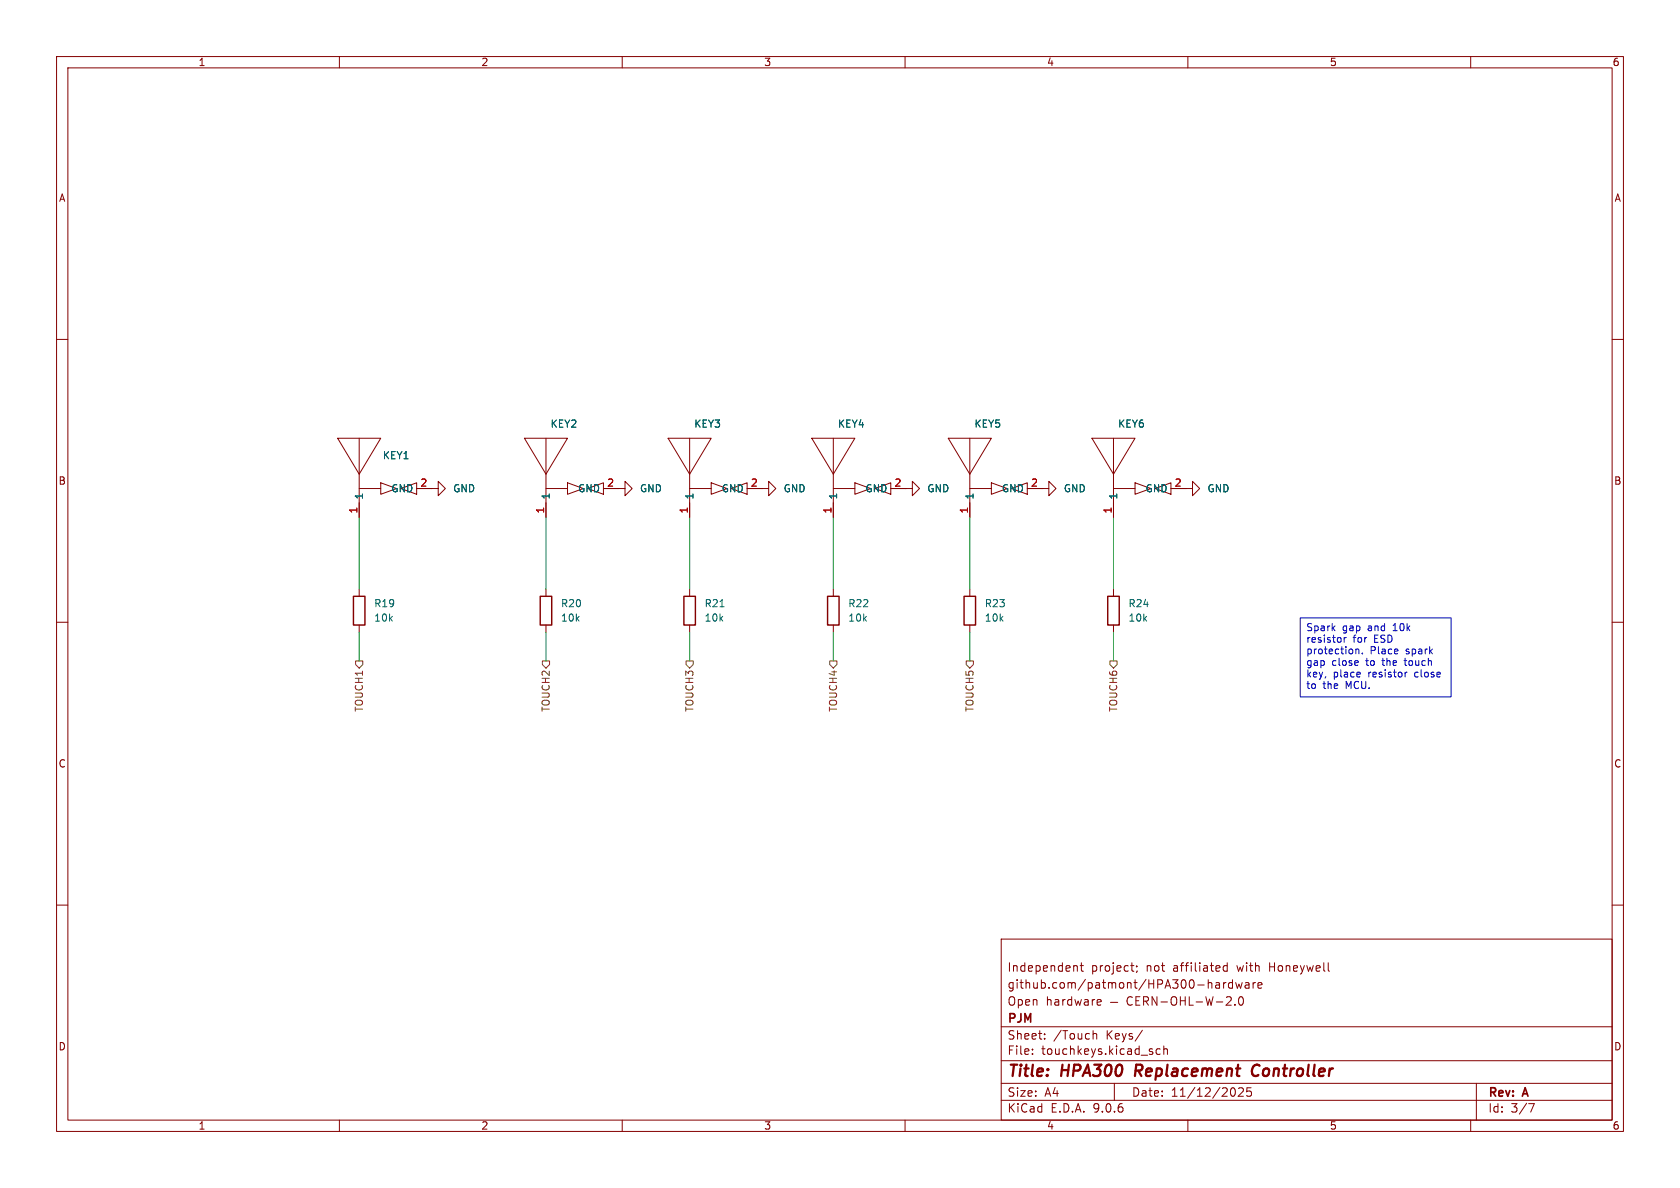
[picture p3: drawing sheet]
(kicad_sch
 (version 20250114)
 (generator "eeschema")
 (generator_version "9.0")
 (paper "A4")
 (title_block
  (title "HPA300 Replacement Controller")
  (date "11/12/2025")
  (rev "A")
  (company "PJM")
  (comment 1 "Open hardware — CERN-OHL-W-2.0")
  (comment 2 "github.com/patmont/HPA300-hardware")
  (comment 3 "Independent project; not affiliated with Honeywell"))
 (lib_symbols
  (symbol "0_switch:HPA300_TOUCH_KEY" (exclude_from_sim no) (in_bom yes) (on_board yes)
   (property "Reference" "KEY" (at -6.858 8.128 0) (effects (font (size 1.27 1.27))))
   (property "Value" "" (at 0 0 0) (effects (font (size 1.27 1.27)) (hide yes)))
   (property "Footprint" "" (at 0 0 0) (effects (font (size 1.27 1.27)) (hide yes)))
   (property "Datasheet" "" (at 0 0 0) (effects (font (size 1.27 1.27)) (hide yes)))
   (property "Description" "" (at 0 0 0) (effects (font (size 1.27 1.27)) (hide yes)))
   (symbol "HPA300_TOUCH_KEY_0_1"
    (polyline (pts (xy -3.81 6.35) (xy 3.81 6.35) (xy 0 0) (xy -3.81 6.35)) (stroke (width 0) (type default)) (fill (type none)))
    (polyline (pts (xy 0 0) (xy 0 6.35)) (stroke (width 0) (type default)) (fill (type none)))
    (polyline (pts (xy 0 -5.08) (xy 0 0)) (stroke (width 0) (type default)) (fill (type none)))
    (polyline (pts (xy 3.81 -1.524) (xy 6.604 -2.54) (xy 3.81 -3.556) (xy 3.81 -1.524)) (stroke (width 0) (type default)) (fill (type none)))
    (polyline (pts (xy 3.81 -2.54) (xy 0 -2.54)) (stroke (width 0) (type default)) (fill (type none)))
    (polyline (pts (xy 10.16 -3.556) (xy 7.366 -2.54) (xy 10.16 -1.524) (xy 10.16 -3.556)) (stroke (width 0) (type default)) (fill (type none))))
   (symbol "HPA300_TOUCH_KEY_1_1"
    (pin output line (at 0 -7.62 90) (length 2.54) (name "1" (effects (font (size 1.27 1.27)))) (number "1" (effects (font (size 1.27 1.27)))))
    (pin passive line (at 12.7 -2.54 180) (length 2.54) (name "GND" (effects (font (size 1.27 1.27)))) (number "2" (effects (font (size 1.27 1.27))))))
   (embedded_fonts no))
  (symbol "Device:R"
   (pin_numbers (hide yes))
   (pin_names
    (offset 0)) (exclude_from_sim no) (in_bom yes) (on_board yes)
   (property "Reference" "R" (at 2.032 0 90) (effects (font (size 1.27 1.27))))
   (property "Value" "R" (at 0 0 90) (effects (font (size 1.27 1.27))))
   (property "Footprint" "" (at -1.778 0 90) (effects (font (size 1.27 1.27)) (hide yes)))
   (property "Datasheet" "~" (at 0 0 0) (effects (font (size 1.27 1.27)) (hide yes)))
   (property "Description" "Resistor" (at 0 0 0) (effects (font (size 1.27 1.27)) (hide yes)))
   (symbol "R_0_1"
    (rectangle (start -1.016 -2.54) (end 1.016 2.54) (stroke (width 0.254) (type default)) (fill (type none))))
   (symbol "R_1_1"
    (pin passive line (at 0 3.81 270) (length 1.27) (name "~" (effects (font (size 1.27 1.27)))) (number "1" (effects (font (size 1.27 1.27)))))
    (pin passive line (at 0 -3.81 90) (length 1.27) (name "~" (effects (font (size 1.27 1.27)))) (number "2" (effects (font (size 1.27 1.27))))))
   (embedded_fonts no))
  (symbol "power:GND"
   (power)
   (pin_numbers (hide yes))
   (pin_names
    (offset 0) (hide yes)) (exclude_from_sim no) (in_bom yes) (on_board yes)
   (property "Reference" "#PWR" (at 0 -6.35 0) (effects (font (size 1.27 1.27)) (hide yes)))
   (property "Value" "GND" (at 0 -3.81 0) (effects (font (size 1.27 1.27))))
   (property "Footprint" "" (at 0 0 0) (effects (font (size 1.27 1.27)) (hide yes)))
   (property "Datasheet" "" (at 0 0 0) (effects (font (size 1.27 1.27)) (hide yes)))
   (property "Description" "Power symbol creates a global label with name \"GND\" , ground" (at 0 0 0) (effects (font (size 1.27 1.27)) (hide yes)))
   (symbol "GND_0_1"
    (polyline (pts (xy 0 0) (xy 0 -1.27) (xy 1.27 -1.27) (xy 0 -2.54) (xy -1.27 -1.27) (xy 0 -1.27)) (stroke (width 0) (type default)) (fill (type none))))
   (symbol "GND_1_1"
    (pin power_in line (at 0 0 270) (length 0) (name "~" (effects (font (size 1.27 1.27)))) (number "1" (effects (font (size 1.27 1.27))))))
   (embedded_fonts no)))
 (text_box "Spark gap and 10k resistor for ESD protection. Place spark gap close to the touch key, place resistor close to the MCU."
  (exclude_from_sim no)
  (at 229.87 109.22 0)
  (size 26.67 13.97)
  (margins 0.9525 0.9525 0.9525 0.9525)
  (stroke (width 0) (type solid))
  (fill (type none))
  (effects (font (size 1.27 1.27)) (justify left top)))
 (wire
  (pts (xy 96.52 91.44) (xy 96.52 104.14))
  (stroke (width 0) (type default)))
 (wire
  (pts (xy 121.92 91.44) (xy 121.92 104.14))
  (stroke (width 0) (type default)))
 (wire
  (pts (xy 147.32 91.44) (xy 147.32 104.14))
  (stroke (width 0) (type default)))
 (wire
  (pts (xy 121.92 111.76) (xy 121.92 116.84))
  (stroke (width 0) (type default)))
 (wire
  (pts (xy 63.5 111.76) (xy 63.5 116.84))
  (stroke (width 0) (type default)))
 (wire
  (pts (xy 96.52 111.76) (xy 96.52 116.84))
  (stroke (width 0) (type default)))
 (wire
  (pts (xy 196.85 91.44) (xy 196.85 104.14))
  (stroke (width 0) (type default)))
 (wire
  (pts (xy 171.45 91.44) (xy 171.45 104.14))
  (stroke (width 0) (type default)))
 (wire
  (pts (xy 196.85 111.76) (xy 196.85 116.84))
  (stroke (width 0) (type default)))
 (wire
  (pts (xy 147.32 111.76) (xy 147.32 116.84))
  (stroke (width 0) (type default)))
 (wire
  (pts (xy 63.5 91.44) (xy 63.5 104.14))
  (stroke (width 0) (type default)))
 (wire
  (pts (xy 171.45 111.76) (xy 171.45 116.84))
  (stroke (width 0) (type default)))
 (hierarchical_label "TOUCH5"
  (shape output)
  (at 171.45 116.84 270)
  (effects (font (size 1.27 1.27)) (justify right)))
 (hierarchical_label "TOUCH1"
  (shape output)
  (at 63.5 116.84 270)
  (effects (font (size 1.27 1.27)) (justify right)))
 (hierarchical_label "TOUCH6"
  (shape output)
  (at 196.85 116.84 270)
  (effects (font (size 1.27 1.27)) (justify right)))
 (hierarchical_label "TOUCH2"
  (shape output)
  (at 96.52 116.84 270)
  (effects (font (size 1.27 1.27)) (justify right)))
 (hierarchical_label "TOUCH3"
  (shape output)
  (at 121.92 116.84 270)
  (effects (font (size 1.27 1.27)) (justify right)))
 (hierarchical_label "TOUCH4"
  (shape output)
  (at 147.32 116.84 270)
  (effects (font (size 1.27 1.27)) (justify right)))
 (symbol
  (lib_id "power:GND")
  (at 134.62 86.36 90)
  (unit 1)
  (exclude_from_sim no)
  (in_bom yes)
  (on_board yes)
  (dnp no)
  (fields_autoplaced yes)
  (property "Reference" "#PWR021" (at 140.97 86.36 0) (effects (font (size 1.27 1.27)) (hide yes)))
  (property "Value" "GND" (at 138.43 86.3599 90) (effects (font (size 1.27 1.27)) (justify right)))
  (property "Footprint" "" (at 134.62 86.36 0) (effects (font (size 1.27 1.27)) (hide yes)))
  (property "Datasheet" "" (at 134.62 86.36 0) (effects (font (size 1.27 1.27)) (hide yes)))
  (property "Description" "Power symbol creates a global label with name \"GND\" , ground" (at 134.62 86.36 0) (effects (font (size 1.27 1.27)) (hide yes)))
  (pin "1"))
 (symbol
  (lib_id "Device:R")
  (at 147.32 107.95 0)
  (unit 1)
  (exclude_from_sim no)
  (in_bom yes)
  (on_board yes)
  (dnp no)
  (fields_autoplaced yes)
  (property "Reference" "R22" (at 149.86 106.6799 0) (effects (font (size 1.27 1.27)) (justify left)))
  (property "Value" "10k" (at 149.86 109.2199 0) (effects (font (size 1.27 1.27)) (justify left)))
  (property "Footprint" "Resistor_SMD:R_0805_2012Metric" (at 145.542 107.95 90) (effects (font (size 1.27 1.27)) (hide yes)))
  (property "Datasheet" "~" (at 147.32 107.95 0) (effects (font (size 1.27 1.27)) (hide yes)))
  (property "Description" "Resistor" (at 147.32 107.95 0) (effects (font (size 1.27 1.27)) (hide yes)))
  (property "Digikey" "CRCW080510K0FKEA" (at 147.32 107.95 0) (effects (font (size 1.27 1.27)) (hide yes)))
  (pin "2")
  (pin "1"))
 (symbol
  (lib_id "0_switch:HPA300_TOUCH_KEY")
  (at 96.52 83.82 0)
  (unit 1)
  (exclude_from_sim no)
  (in_bom yes)
  (on_board yes)
  (dnp no)
  (fields_autoplaced yes)
  (property "Reference" "KEY2" (at 99.695 74.93 0) (effects (font (size 1.27 1.27))))
  (property "Value" "~" (at 96.52 83.82 0) (effects (font (size 1.27 1.27)) (hide yes)))
  (property "Footprint" "0_switch:HPA300 Key" (at 96.52 83.82 0) (effects (font (size 1.27 1.27)) (hide yes)))
  (property "Datasheet" "" (at 96.52 83.82 0) (effects (font (size 1.27 1.27)) (hide yes)))
  (property "Description" "" (at 96.52 83.82 0) (effects (font (size 1.27 1.27)) (hide yes)))
  (pin "1")
  (pin "2"))
 (symbol
  (lib_id "0_switch:HPA300_TOUCH_KEY")
  (at 196.85 83.82 0)
  (unit 1)
  (exclude_from_sim no)
  (in_bom yes)
  (on_board yes)
  (dnp no)
  (fields_autoplaced yes)
  (property "Reference" "KEY6" (at 200.025 74.93 0) (effects (font (size 1.27 1.27))))
  (property "Value" "~" (at 196.85 83.82 0) (effects (font (size 1.27 1.27)) (hide yes)))
  (property "Footprint" "0_switch:HPA300 Key" (at 196.85 83.82 0) (effects (font (size 1.27 1.27)) (hide yes)))
  (property "Datasheet" "" (at 196.85 83.82 0) (effects (font (size 1.27 1.27)) (hide yes)))
  (property "Description" "" (at 196.85 83.82 0) (effects (font (size 1.27 1.27)) (hide yes)))
  (pin "1")
  (pin "2"))
 (symbol
  (lib_id "Device:R")
  (at 171.45 107.95 0)
  (unit 1)
  (exclude_from_sim no)
  (in_bom yes)
  (on_board yes)
  (dnp no)
  (fields_autoplaced yes)
  (property "Reference" "R23" (at 173.99 106.6799 0) (effects (font (size 1.27 1.27)) (justify left)))
  (property "Value" "10k" (at 173.99 109.2199 0) (effects (font (size 1.27 1.27)) (justify left)))
  (property "Footprint" "Resistor_SMD:R_0805_2012Metric" (at 169.672 107.95 90) (effects (font (size 1.27 1.27)) (hide yes)))
  (property "Datasheet" "~" (at 171.45 107.95 0) (effects (font (size 1.27 1.27)) (hide yes)))
  (property "Description" "Resistor" (at 171.45 107.95 0) (effects (font (size 1.27 1.27)) (hide yes)))
  (property "Digikey" "CRCW080510K0FKEA" (at 171.45 107.95 0) (effects (font (size 1.27 1.27)) (hide yes)))
  (pin "2")
  (pin "1"))
 (symbol
  (lib_id "0_switch:HPA300_TOUCH_KEY")
  (at 121.92 83.82 0)
  (unit 1)
  (exclude_from_sim no)
  (in_bom yes)
  (on_board yes)
  (dnp no)
  (fields_autoplaced yes)
  (property "Reference" "KEY3" (at 125.095 74.93 0) (effects (font (size 1.27 1.27))))
  (property "Value" "~" (at 121.92 83.82 0) (effects (font (size 1.27 1.27)) (hide yes)))
  (property "Footprint" "0_switch:HPA300 Key" (at 121.92 83.82 0) (effects (font (size 1.27 1.27)) (hide yes)))
  (property "Datasheet" "" (at 121.92 83.82 0) (effects (font (size 1.27 1.27)) (hide yes)))
  (property "Description" "" (at 121.92 83.82 0) (effects (font (size 1.27 1.27)) (hide yes)))
  (pin "1")
  (pin "2"))
 (symbol
  (lib_id "power:GND")
  (at 184.15 86.36 90)
  (unit 1)
  (exclude_from_sim no)
  (in_bom yes)
  (on_board yes)
  (dnp no)
  (fields_autoplaced yes)
  (property "Reference" "#PWR023" (at 190.5 86.36 0) (effects (font (size 1.27 1.27)) (hide yes)))
  (property "Value" "GND" (at 187.96 86.3599 90) (effects (font (size 1.27 1.27)) (justify right)))
  (property "Footprint" "" (at 184.15 86.36 0) (effects (font (size 1.27 1.27)) (hide yes)))
  (property "Datasheet" "" (at 184.15 86.36 0) (effects (font (size 1.27 1.27)) (hide yes)))
  (property "Description" "Power symbol creates a global label with name \"GND\" , ground" (at 184.15 86.36 0) (effects (font (size 1.27 1.27)) (hide yes)))
  (pin "1"))
 (symbol
  (lib_id "0_switch:HPA300_TOUCH_KEY")
  (at 63.5 83.82 0)
  (unit 1)
  (exclude_from_sim no)
  (in_bom yes)
  (on_board yes)
  (dnp no)
  (property "Reference" "KEY1" (at 67.564 80.518 0) (effects (font (size 1.27 1.27)) (justify left)))
  (property "Value" "~" (at 63.5 83.82 0) (effects (font (size 1.27 1.27)) (hide yes)))
  (property "Footprint" "0_switch:HPA300 Key" (at 63.5 83.82 0) (effects (font (size 1.27 1.27)) (hide yes)))
  (property "Datasheet" "" (at 63.5 83.82 0) (effects (font (size 1.27 1.27)) (hide yes)))
  (property "Description" "" (at 63.5 83.82 0) (effects (font (size 1.27 1.27)) (hide yes)))
  (pin "1")
  (pin "2"))
 (symbol
  (lib_id "power:GND")
  (at 76.2 86.36 90)
  (unit 1)
  (exclude_from_sim no)
  (in_bom yes)
  (on_board yes)
  (dnp no)
  (fields_autoplaced yes)
  (property "Reference" "#PWR019" (at 82.55 86.36 0) (effects (font (size 1.27 1.27)) (hide yes)))
  (property "Value" "GND" (at 80.01 86.3599 90) (effects (font (size 1.27 1.27)) (justify right)))
  (property "Footprint" "" (at 76.2 86.36 0) (effects (font (size 1.27 1.27)) (hide yes)))
  (property "Datasheet" "" (at 76.2 86.36 0) (effects (font (size 1.27 1.27)) (hide yes)))
  (property "Description" "Power symbol creates a global label with name \"GND\" , ground" (at 76.2 86.36 0) (effects (font (size 1.27 1.27)) (hide yes)))
  (pin "1"))
 (symbol
  (lib_id "Device:R")
  (at 196.85 107.95 0)
  (unit 1)
  (exclude_from_sim no)
  (in_bom yes)
  (on_board yes)
  (dnp no)
  (fields_autoplaced yes)
  (property "Reference" "R24" (at 199.39 106.6799 0) (effects (font (size 1.27 1.27)) (justify left)))
  (property "Value" "10k" (at 199.39 109.2199 0) (effects (font (size 1.27 1.27)) (justify left)))
  (property "Footprint" "Resistor_SMD:R_0805_2012Metric" (at 195.072 107.95 90) (effects (font (size 1.27 1.27)) (hide yes)))
  (property "Datasheet" "~" (at 196.85 107.95 0) (effects (font (size 1.27 1.27)) (hide yes)))
  (property "Description" "Resistor" (at 196.85 107.95 0) (effects (font (size 1.27 1.27)) (hide yes)))
  (property "Digikey" "CRCW080510K0FKEA" (at 196.85 107.95 0) (effects (font (size 1.27 1.27)) (hide yes)))
  (pin "2")
  (pin "1"))
 (symbol
  (lib_id "power:GND")
  (at 160.02 86.36 90)
  (unit 1)
  (exclude_from_sim no)
  (in_bom yes)
  (on_board yes)
  (dnp no)
  (fields_autoplaced yes)
  (property "Reference" "#PWR022" (at 166.37 86.36 0) (effects (font (size 1.27 1.27)) (hide yes)))
  (property "Value" "GND" (at 163.83 86.3599 90) (effects (font (size 1.27 1.27)) (justify right)))
  (property "Footprint" "" (at 160.02 86.36 0) (effects (font (size 1.27 1.27)) (hide yes)))
  (property "Datasheet" "" (at 160.02 86.36 0) (effects (font (size 1.27 1.27)) (hide yes)))
  (property "Description" "Power symbol creates a global label with name \"GND\" , ground" (at 160.02 86.36 0) (effects (font (size 1.27 1.27)) (hide yes)))
  (pin "1"))
 (symbol
  (lib_id "0_switch:HPA300_TOUCH_KEY")
  (at 147.32 83.82 0)
  (unit 1)
  (exclude_from_sim no)
  (in_bom yes)
  (on_board yes)
  (dnp no)
  (fields_autoplaced yes)
  (property "Reference" "KEY4" (at 150.495 74.93 0) (effects (font (size 1.27 1.27))))
  (property "Value" "~" (at 147.32 83.82 0) (effects (font (size 1.27 1.27)) (hide yes)))
  (property "Footprint" "0_switch:HPA300 Key" (at 147.32 83.82 0) (effects (font (size 1.27 1.27)) (hide yes)))
  (property "Datasheet" "" (at 147.32 83.82 0) (effects (font (size 1.27 1.27)) (hide yes)))
  (property "Description" "" (at 147.32 83.82 0) (effects (font (size 1.27 1.27)) (hide yes)))
  (pin "1")
  (pin "2"))
 (symbol
  (lib_id "Device:R")
  (at 63.5 107.95 0)
  (unit 1)
  (exclude_from_sim no)
  (in_bom yes)
  (on_board yes)
  (dnp no)
  (fields_autoplaced yes)
  (property "Reference" "R19" (at 66.04 106.6799 0) (effects (font (size 1.27 1.27)) (justify left)))
  (property "Value" "10k" (at 66.04 109.2199 0) (effects (font (size 1.27 1.27)) (justify left)))
  (property "Footprint" "Resistor_SMD:R_0805_2012Metric" (at 61.722 107.95 90) (effects (font (size 1.27 1.27)) (hide yes)))
  (property "Datasheet" "~" (at 63.5 107.95 0) (effects (font (size 1.27 1.27)) (hide yes)))
  (property "Description" "Resistor" (at 63.5 107.95 0) (effects (font (size 1.27 1.27)) (hide yes)))
  (property "Digikey" "CRCW080510K0FKEA" (at 63.5 107.95 0) (effects (font (size 1.27 1.27)) (hide yes)))
  (pin "2")
  (pin "1"))
 (symbol
  (lib_id "0_switch:HPA300_TOUCH_KEY")
  (at 171.45 83.82 0)
  (unit 1)
  (exclude_from_sim no)
  (in_bom yes)
  (on_board yes)
  (dnp no)
  (fields_autoplaced yes)
  (property "Reference" "KEY5" (at 174.625 74.93 0) (effects (font (size 1.27 1.27))))
  (property "Value" "~" (at 171.45 83.82 0) (effects (font (size 1.27 1.27)) (hide yes)))
  (property "Footprint" "0_switch:HPA300 Key" (at 171.45 83.82 0) (effects (font (size 1.27 1.27)) (hide yes)))
  (property "Datasheet" "" (at 171.45 83.82 0) (effects (font (size 1.27 1.27)) (hide yes)))
  (property "Description" "" (at 171.45 83.82 0) (effects (font (size 1.27 1.27)) (hide yes)))
  (pin "1")
  (pin "2"))
 (symbol
  (lib_id "power:GND")
  (at 109.22 86.36 90)
  (unit 1)
  (exclude_from_sim no)
  (in_bom yes)
  (on_board yes)
  (dnp no)
  (fields_autoplaced yes)
  (property "Reference" "#PWR020" (at 115.57 86.36 0) (effects (font (size 1.27 1.27)) (hide yes)))
  (property "Value" "GND" (at 113.03 86.3599 90) (effects (font (size 1.27 1.27)) (justify right)))
  (property "Footprint" "" (at 109.22 86.36 0) (effects (font (size 1.27 1.27)) (hide yes)))
  (property "Datasheet" "" (at 109.22 86.36 0) (effects (font (size 1.27 1.27)) (hide yes)))
  (property "Description" "Power symbol creates a global label with name \"GND\" , ground" (at 109.22 86.36 0) (effects (font (size 1.27 1.27)) (hide yes)))
  (pin "1"))
 (symbol
  (lib_id "power:GND")
  (at 209.55 86.36 90)
  (unit 1)
  (exclude_from_sim no)
  (in_bom yes)
  (on_board yes)
  (dnp no)
  (fields_autoplaced yes)
  (property "Reference" "#PWR024" (at 215.9 86.36 0) (effects (font (size 1.27 1.27)) (hide yes)))
  (property "Value" "GND" (at 213.36 86.3599 90) (effects (font (size 1.27 1.27)) (justify right)))
  (property "Footprint" "" (at 209.55 86.36 0) (effects (font (size 1.27 1.27)) (hide yes)))
  (property "Datasheet" "" (at 209.55 86.36 0) (effects (font (size 1.27 1.27)) (hide yes)))
  (property "Description" "Power symbol creates a global label with name \"GND\" , ground" (at 209.55 86.36 0) (effects (font (size 1.27 1.27)) (hide yes)))
  (pin "1"))
 (symbol
  (lib_id "Device:R")
  (at 96.52 107.95 0)
  (unit 1)
  (exclude_from_sim no)
  (in_bom yes)
  (on_board yes)
  (dnp no)
  (fields_autoplaced yes)
  (property "Reference" "R20" (at 99.06 106.6799 0) (effects (font (size 1.27 1.27)) (justify left)))
  (property "Value" "10k" (at 99.06 109.2199 0) (effects (font (size 1.27 1.27)) (justify left)))
  (property "Footprint" "Resistor_SMD:R_0805_2012Metric" (at 94.742 107.95 90) (effects (font (size 1.27 1.27)) (hide yes)))
  (property "Datasheet" "~" (at 96.52 107.95 0) (effects (font (size 1.27 1.27)) (hide yes)))
  (property "Description" "Resistor" (at 96.52 107.95 0) (effects (font (size 1.27 1.27)) (hide yes)))
  (property "Digikey" "CRCW080510K0FKEA" (at 96.52 107.95 0) (effects (font (size 1.27 1.27)) (hide yes)))
  (pin "2")
  (pin "1"))
 (symbol
  (lib_id "Device:R")
  (at 121.92 107.95 0)
  (unit 1)
  (exclude_from_sim no)
  (in_bom yes)
  (on_board yes)
  (dnp no)
  (fields_autoplaced yes)
  (property "Reference" "R21" (at 124.46 106.6799 0) (effects (font (size 1.27 1.27)) (justify left)))
  (property "Value" "10k" (at 124.46 109.2199 0) (effects (font (size 1.27 1.27)) (justify left)))
  (property "Footprint" "Resistor_SMD:R_0805_2012Metric" (at 120.142 107.95 90) (effects (font (size 1.27 1.27)) (hide yes)))
  (property "Datasheet" "~" (at 121.92 107.95 0) (effects (font (size 1.27 1.27)) (hide yes)))
  (property "Description" "Resistor" (at 121.92 107.95 0) (effects (font (size 1.27 1.27)) (hide yes)))
  (property "Digikey" "CRCW080510K0FKEA" (at 121.92 107.95 0) (effects (font (size 1.27 1.27)) (hide yes)))
  (pin "2")
  (pin "1")))
